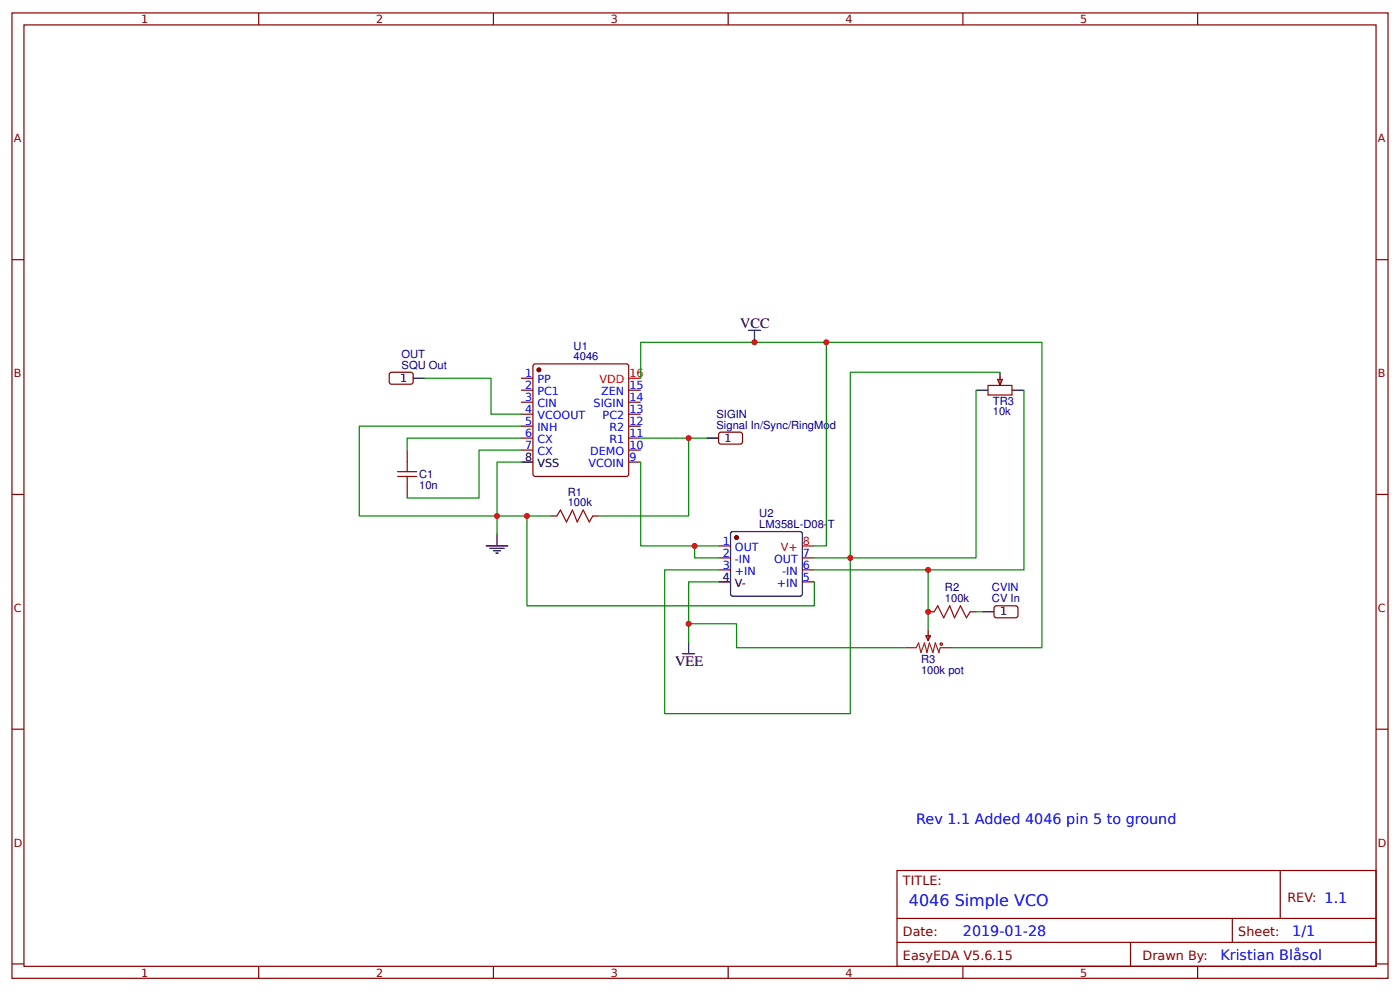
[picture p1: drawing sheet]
<svg xmlns="http://www.w3.org/2000/svg" width="309mm" height="219mm" viewBox="0 0 309 219" stroke-linecap="round" stroke-linejoin="round" font-family="sans-serif">
<g fill="none" stroke="#800" stroke-width=".26">
<path d="M2.6 2.9h304.1v213.2h-304.1zM5.3 5.5h298.7v208h-298.7zM57.1 2.9v2.6M109 2.9v2.6M160.9 2.9v2.6M212.7 2.9v2.6M264.6 2.9v2.6M2.6 57.4h2.7M304 57.4h2.7M86.3 82.3h4.7l.3 .5-.1 1.8-.4 .3-4.5-.1-.3-.5v-1.5zM90 99.4v2.7M115.1 83.6h2.6"/>
<path d="M115.1 86.2h2.6M115.1 88.8h2.6M115.1 91.5h2.6M115.1 94.1h2.6M115.1 96.8h2.6M115.1 99.4h2.6M117.8 80.6l.5-.2h20.1l.4 .2 .1 24.1-.3 .5-20.3 .1-.5-.3zM138.9 86.2h2.7M138.9 88.8h2.7M138.9 91.5h2.7M138.9 94.1h2.7M138.9 96.8h2.7"/>
<path d="M138.9 99.4h2.7M159 95.5h4.8l.2 .5v1.8l-.5 .3-4.5-.1-.3-.4v-1.6zM220.4 83.8h1.1l-.6 1.3zM220.9 83.3v1.6M2.6 109.2h2.7M90 107.4v2.6M121.7 114h1.3M131 114h1.3M138.9 102.1h2.7M304 109.2h2.7M158.7 120.6h2.7M158.7 123.2h2.7"/>
<path d="M158.7 125.9h2.7M177.3 123.2h2.6M177.3 125.9h2.6M177.3 128.5h2.6M205.1 135.1h1.3M205.1 139.1v2.4M214.3 135.1h1.3M219.7 134.1l.4-.3 4.5 .1 .3 .5-.1 1.8-.4 .3-4.5-.1-.3-.5zM204.5 140.4h1.1l-.5 1.1zM2.6 161.1h2.7M304 161.1h2.7M198.2 192.3h105.8v21.2h-105.8z"/>
<path d="M282.8 192.3v10.6M2.6 212.9h2.7M57.1 213.5v2.6M109 213.5v2.6M160.9 213.5v2.6M198.2 202.9h105.8M198.2 208.2h105.8M212.7 213.5v2.6M249.8 208.2v5.3M264.6 213.5v2.6M272.3 202.9v5.3M304 212.9h2.7"/>
</g>
<g fill="#800" stroke="#800" stroke-width=".26">
<circle cx="119.1" cy="81.7" r=".4"/>
<circle cx="162.7" cy="118.7" r=".4"/>
</g>
<g fill="none" stroke="#000" stroke-width=".26">
<path d="M165.4 73h2.6M166.7 73v2.6M91.3 83.6h2.6M156.1 96.8h2.6M215.6 86.2h2.7M220.9 82.2v1.4M223.6 86.2h2.6M109.8 118v2.6M115.1 102.1h2.6M161.7 117.5h15.3l.3 .5-.1 13.4-.5 .3-15-.1-.3-.4v-13.2zM107.4 120.6h4.8M108.2 121.1h3.2"/>
<path d="M109 121.7h1.6M109.5 122.2h.6M158.7 128.5h2.7M217 135.1h2.6M150.8 144.4h2.7M152.1 141.8v2.6"/>
</g>
<path d="M138.9 83.6h2.7M177.3 120.6h2.6" fill="none" stroke="#f00" stroke-width=".26"/>
<g fill="none" stroke="#a00000" stroke-width=".26">
<path d="M218.3 85.1h5.3v2.2h-5.3zM87.8 105.3h4.3M87.8 104.2h4.3M90 102.1v2.1M90 105.3v2.1M123 114l.8-1.3 1.3 2.6 1.4-2.6 1 2.6 1.4-2.6 1.3 2.6 .8-1.3M206.4 135.1l.8-1.3 1.3 2.7 1.3-2.7 1.1 2.7 1.3-2.7 1.3 2.7 .8-1.4"/>
<circle cx="208" cy="142.3" r=".26"/>
</g>
<g fill="none" stroke="#080" stroke-width=".26">
<path d="M182.6 75.6h47.6v67.5h-19.9M93.9 83.6h14.6v7.9h6.6M115.1 96.8h-25.1v2.6M115.1 99.4h-9.3v10.6h-15.8M115.1 94.1h-35.7v19.9h42.3M141.6 83.6v-8h41v45h-2.7M141.6 96.8h14.5M152.1 96.8v17.2h-19.8M215.6 86.2v37h-35.7M220.9 82.2h-33v75.4h-41.1v-31.7h11.9M226.2 86.2v39.7h-21.1M115.1 102.1h-5.3v15.9"/>
<path d="M116.4 114v19.8h63.5v-5.3M141.6 102.1v18.5h17.1M152.1 137.8h10.6v5.3h37.1M153.5 120.6v2.6h5.2M158.7 128.5h-6.6v13.3M179.9 125.9h25.2v13.2M215.6 135.1h1.4"/>
</g>
<path d="M199.8 143.1h2.6l.5-1.1 .6 2.1 .8-2.1 .5 2.1 .5-2.1 .8 2.1 .5-2.1 .8 2.1 .3-1h2.6" fill="none" stroke="#8d2323" stroke-width=".26"/>
<g fill="#c00">
<circle cx="116.4" cy="114" r=".66"/>
<circle cx="152.1" cy="137.8" r=".66"/>
<circle cx="205.1" cy="125.9" r=".66"/>
<circle cx="166.7" cy="75.6" r=".66"/>
<circle cx="152.1" cy="96.8" r=".66"/>
<circle cx="182.6" cy="75.6" r=".66"/>
<circle cx="109.8" cy="114" r=".66"/>
<circle cx="205.1" cy="135.1" r=".66"/>
<circle cx="187.9" cy="123.2" r=".66"/>
<circle cx="153.5" cy="120.6" r=".66"/>
</g>
<text font-size="3.5" fill="#00f" x="200.8" y="200.2">4046 Simple VCO</text>
<g font-size="3.2">
<text x="163.5" y="72.4">VCC</text>
<text x="149.2" y="147">VEE</text>
</g>
<g font-size="3.2" fill="#00f">
<text x="202.4" y="182">Rev 1.1 Added 4046 pin 5 to ground</text>
<text x="212.7" y="206.9">2019-01-28</text>
<text x="285.5" y="206.9">1/1</text>
<text x="269.6" y="212.1">Kristian Blåsol</text>
</g>
<g font-size="2.8" fill="#800">
<text x="199.5" y="195.5">TITLE:</text>
<text x="284.4" y="199.2">REV: 1.1</text>
<text x="199.5" y="206.9">Date:</text>
<text x="273.6" y="206.9">Sheet:</text>
<text x="199.5" y="212.1">EasyEDA V5.6.15</text>
<text x="252.4" y="212.1">Drawn By:</text>
</g>
<g font-size="2.5" fill="#800">
<text x="31.2" y="5.1">1</text>
<text x="83.1" y="5.1">2</text>
<text x="134.9" y="5.1">3</text>
<text x="186.8" y="5.1">4</text>
<text x="238.7" y="5.1">5</text>
<text x="3" y="31.4">A</text>
<text x="304.4" y="31.4">A</text>
<text x="3" y="83.3">B</text>
<text x="304.4" y="83.3">B</text>
<text x="3" y="135.1">C</text>
<text x="304.4" y="135.1">C</text>
<text x="3" y="187">D</text>
<text x="304.4" y="187">D</text>
<text x="31.2" y="215.7">1</text>
<text x="83.1" y="215.7">2</text>
<text x="134.9" y="215.7">3</text>
<text x="186.8" y="215.7">4</text>
<text x="238.7" y="215.7">5</text>
</g>
<g font-size="2.5" fill="#000080">
<text x="126.7" y="77.4">U1</text>
<text x="88.7" y="81.4">SQU Out</text>
<text x="88.7" y="79.1">OUT</text>
<text x="126.7" y="79.6">4046</text>
<text x="219.3" y="89.4">TR3</text>
<text x="158.3" y="94.7">Signal In/Sync/RingMod</text>
<text x="158.3" y="92.3">SIGIN</text>
<text x="219.4" y="91.8">10k</text>
<text x="92.6" y="108">10n</text>
<text x="92.6" y="105.6">C1</text>
<text x="125.4" y="111.9">100k</text>
<text x="125.4" y="109.5">R1</text>
<text x="167.8" y="116.6">LM358L-D08-T</text>
<text x="167.8" y="114.2">U2</text>
<text x="208.8" y="130.6">R2</text>
<text x="219.2" y="130.7">CVIN</text>
<text x="208.8" y="133">100k</text>
<text x="219.2" y="133">CV In</text>
<text x="203.5" y="146.4">R3</text>
<text x="203.5" y="148.8">100k pot</text>
</g>
<g font-size="2.5" fill="#00f">
<text x="116" y="83.3">1</text>
<text x="116" y="85.9">2</text>
<text x="116" y="88.6">3</text>
<text x="118.7" y="84.6">PP</text>
<text x="118.7" y="87.3">PC1</text>
<text x="118.7" y="89.9">CIN</text>
<text x="131.1" y="89.9">SIGIN</text>
<text x="132.8" y="87.3">ZEN</text>
<text x="139" y="88.6">14</text>
<text x="139" y="85.9">15</text>
<text x="116" y="91.2">4</text>
<text x="116" y="93.9">5</text>
<text x="118.7" y="92.6">VCOOUT</text>
<text x="118.7" y="95.2">INH</text>
<text x="133.1" y="92.6">PC2</text>
<text x="134.6" y="95.2">R2</text>
<text x="139" y="93.9">12</text>
<text x="139" y="91.2">13</text>
<text x="116" y="96.5">6</text>
<text x="116" y="99.2">7</text>
<text x="118.7" y="97.8">CX</text>
<text x="118.7" y="100.5">CX</text>
<text x="130.4" y="100.5">DEMO</text>
<text x="134.6" y="97.8">R1</text>
<text x="139" y="96.5">11</text>
<text x="139" y="101.8">9</text>
<text x="139" y="99.2">10</text>
<text x="130" y="103.1">VCOIN</text>
<text x="159.7" y="120.3">1</text>
<text x="159.7" y="123">2</text>
<text x="159.7" y="125.6">3</text>
<text x="162.4" y="121.7">OUT</text>
<text x="162.4" y="124.3">-IN</text>
<text x="171" y="124.3">OUT</text>
<text x="177.4" y="125.6">6</text>
<text x="177.4" y="123">7</text>
<text x="162.4" y="126.9">+IN</text>
<text x="171.6" y="129.6">+IN</text>
<text x="172.8" y="126.9">-IN</text>
<text x="177.4" y="128.3">5</text>
</g>
<g font-size="2.5" fill="#f00">
<text x="139" y="83.3">16</text>
<text x="132.4" y="84.6">VDD</text>
<text x="172.5" y="121.7">V+</text>
<text x="177.4" y="120.3">8</text>
</g>
<g font-size="2.5">
<text x="88.4" y="84.3">1</text>
<text x="116" y="101.8">8</text>
<text x="160.1" y="97.6">1</text>
<text x="118.7" y="103.1">VSS</text>
<text x="159.7" y="128.3">4</text>
<text x="162.4" y="129.6">V-</text>
<text x="220.9" y="135.9">1</text>
</g>
</svg>
